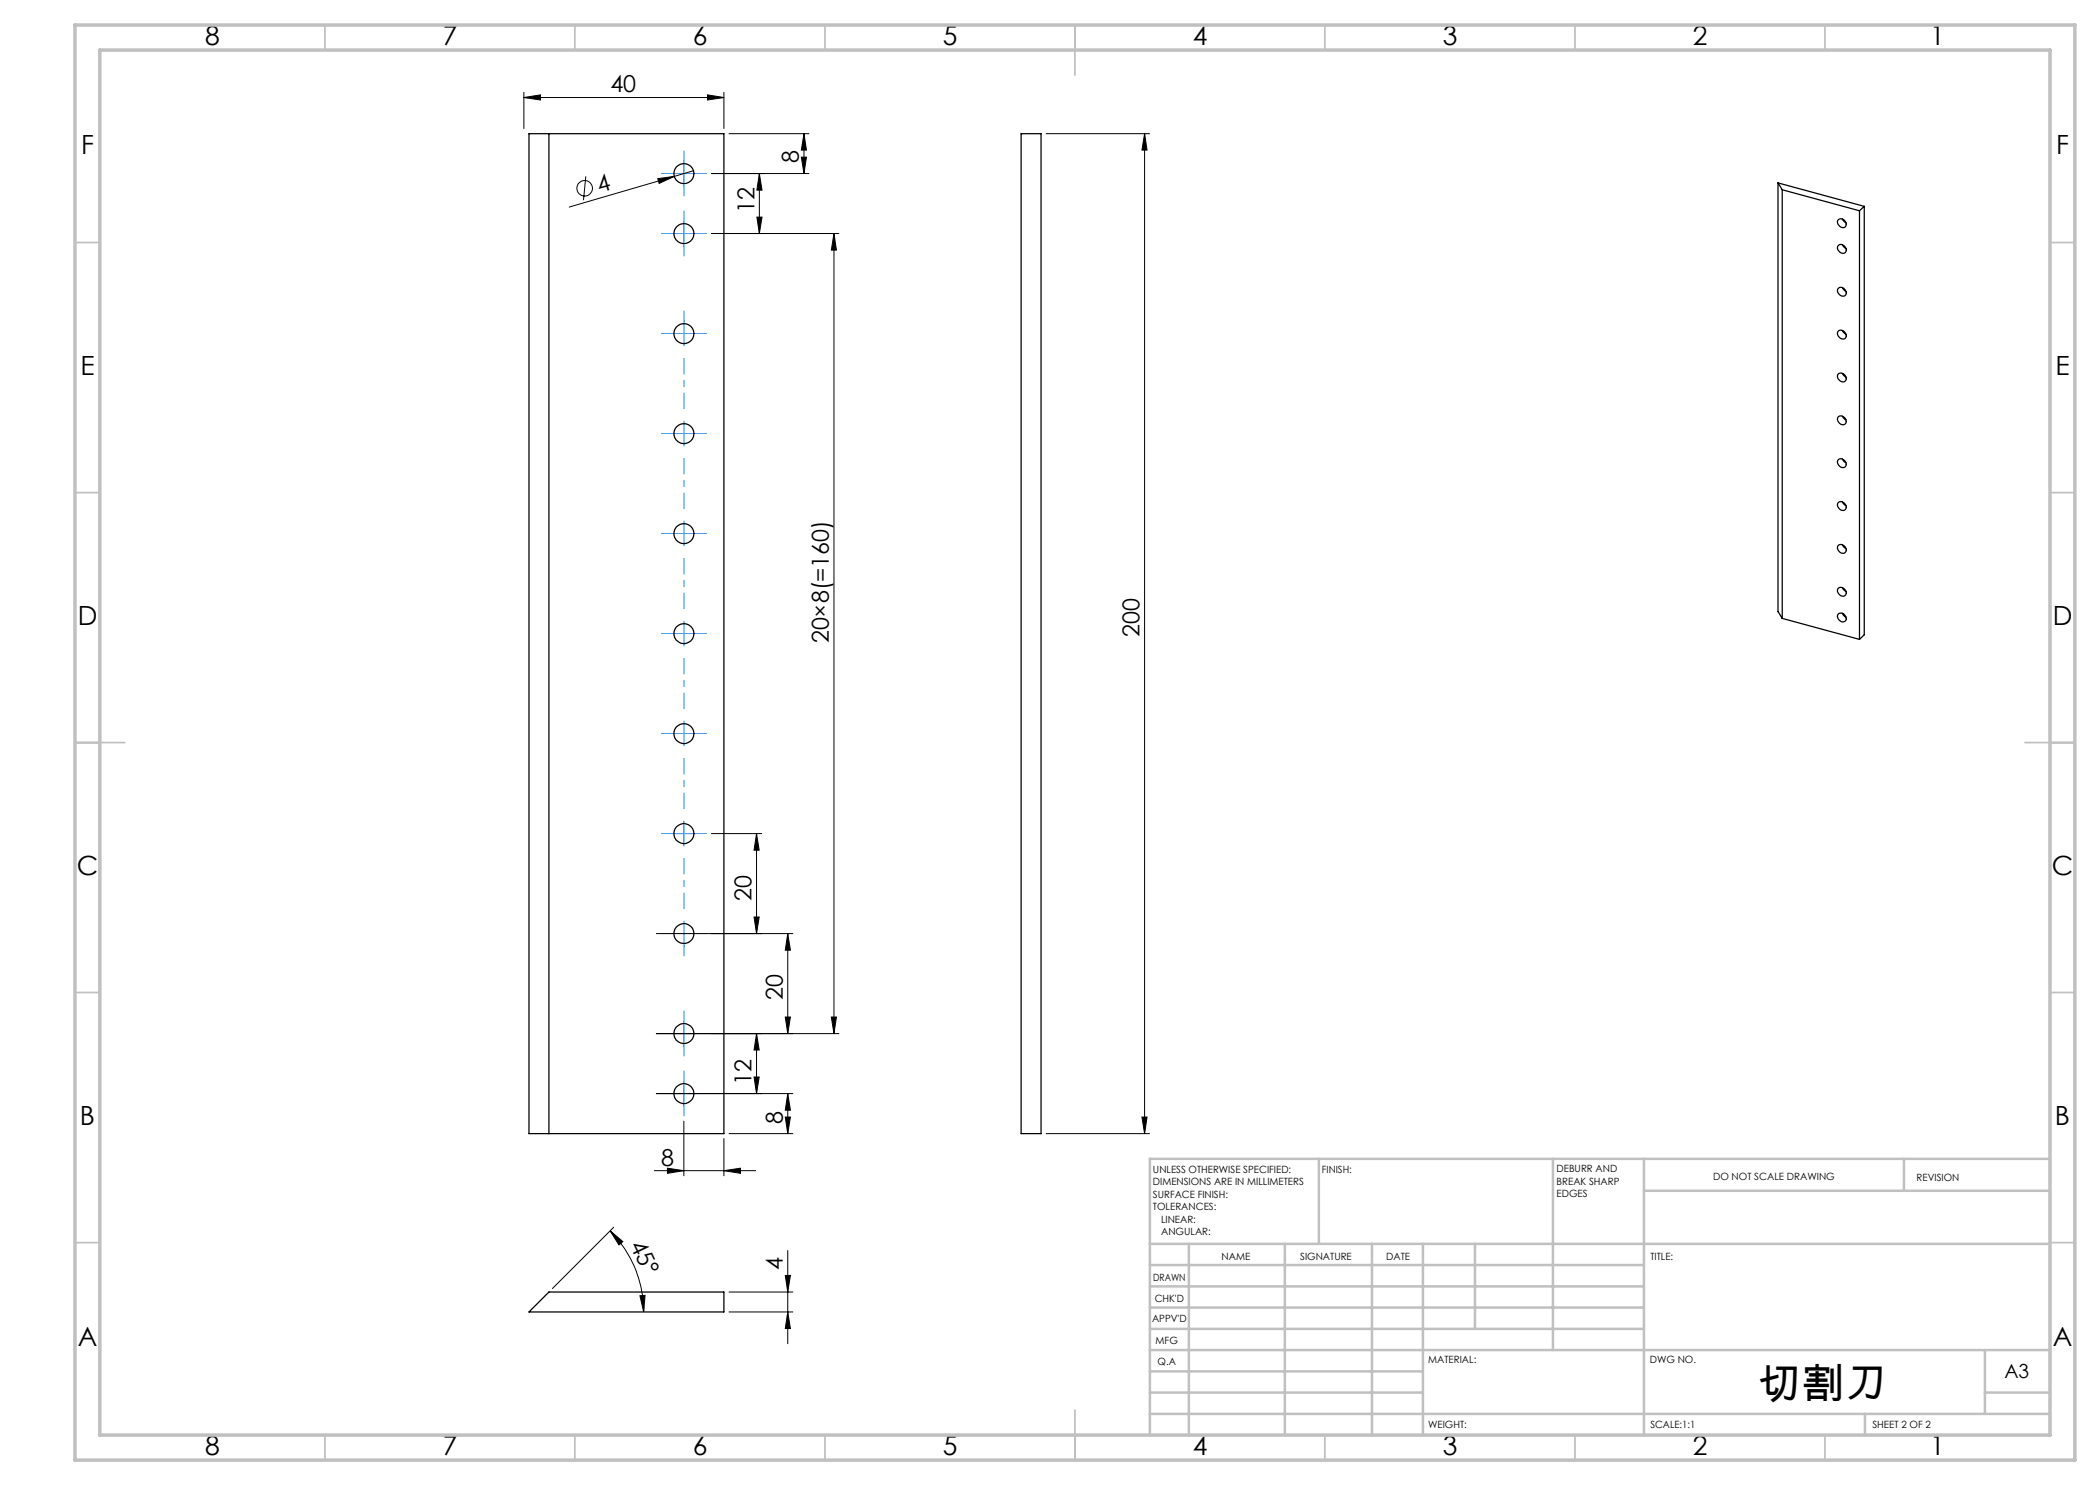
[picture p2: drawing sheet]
<svg xmlns="http://www.w3.org/2000/svg" width="420mm" height="297mm" viewBox="0 0 420 297" stroke-linecap="round" stroke-linejoin="round" font-family="sans-serif">
<g fill="none" stroke="#000" stroke-width=".2">
<path d="M104.8 19.5l3.3-.5v1zM104.8 18.5v7.2M104.8 19.5h40M141.5 19l3.3 .5-3.3 .5zM144.8 18.5v7.2M117.2 35.3l-.5 4.7M131.6 35.7l3.3-.4-3.1 1.4zM134.9 35.3l-21.1 6.1M138.7 34.1l-3.8 1.2M142.3 34.7h19.5M145.8 26.7h16M151.9 34.7v12"/>
<path d="M151.9 34.7l.5 3.3h-1zM160.3 31.4h1l-.5 3.3zM160.8 26.7v8M160.8 26.7l.5 3.3h-1zM209.2 26.7h20.7M228.9 26.7l.5 3.3h-1zM228.9 26.7v200M142.3 46.7h25.5M151.4 43.4h1l-.5 3.3zM166.8 46.7v160M166.8 46.7l.5 3.3h-1zM142.3 166.7h10"/>
<path d="M151.3 166.7v20M151.3 166.7l.5 3.3h-1zM131.3 186.7h27.3M150.8 183.4h1l-.5 3.3zM157.6 186.7v20M157.6 186.7l.5 3.3h-1zM131.3 218.7h27.3M150.8 215.4h1l-.5 3.3zM151.3 206.7v12M151.3 206.7l.5 3.3h-1zM157.1 203.4h1l-.5 3.3zM157.6 218.7v8"/>
<path d="M157.6 218.7l.5 3.3h-1zM166.3 203.4h1l-.5 3.3zM167.8 206.7h-36.5M130.9 234.1h20.2M133.5 233.6l3.3 .5-3.3 .6zM136.8 224.2v11M144.8 234.1l3.3-.5v1.1zM144.8 227.7v7.5M145.8 226.7h12.8M157.1 223.4h1l-.5 3.3zM209.2 226.7h20.7M228.4 223.4h1l-.5 3.3z"/>
<path d="M122 246.2l2.6 2.1-.8 .7zM122 246.2a22.8 22.8 0 0 1 6.7 16.2M122.7 245.5l-12.2 12.2M128 259.1h1l-.3 3.3zM145.8 258.4h12.8M157.1 255.1h1l-.5 3.3zM157.6 250.1v18.6M145.8 262.4h12.8M157.6 262.4l.5 3.3h-1z"/>
<circle cx="116.9" cy="37.6" r="1.55"/>
</g>
<g fill="none" stroke="#0080ff" stroke-width=".2" stroke-dasharray="15.2 1.3 1.3 1.3">
<path d="M134.3 34.7h-2M136.8 32.2v-2M136.8 37.2v2M139.3 34.7h2M134.3 46.7h-2M136.8 44.2v-2M136.8 49.2v2M139.3 46.7h2M134.3 66.7h-2M136.8 66.7v-2.5M136.8 66.7h-2.5M136.8 66.7v2.5"/>
<path d="M136.8 66.7h2.5M136.8 64.2v-2M139.3 66.7h2M134.3 86.7h-2M136.8 86.7v-2.5M136.8 86.7h-2.5M136.8 86.7v2.5M136.8 86.7h2.5M139.3 86.7h2M134.3 106.7h-2M136.8 106.7v-2.5M136.8 106.7h-2.5"/>
<path d="M136.8 106.7v2.5M136.8 106.7h2.5M139.3 106.7h2M134.3 126.7h-2M136.8 126.7v-2.5M136.8 126.7h-2.5M136.8 126.7v2.5M136.8 126.7h2.5M139.3 126.7h2M134.3 146.7h-2M136.8 146.7v-2.5M136.8 146.7h-2.5"/>
<path d="M136.8 146.7v2.5M136.8 146.7h2.5M139.3 146.7h2M134.3 166.7h-2M139.3 166.7h2M134.3 186.7h-2M136.8 186.7v-2.5M136.8 186.7h-2.5M136.8 186.7v2.5M136.8 186.7h2.5M136.8 189.2v2M139.3 186.7h2"/>
<path d="M134.3 206.7h-2M134.3 218.7h-2M136.8 204.2v-2M136.8 209.2v2M136.8 216.2v-2M139.3 206.7h2M139.3 218.7h2M136.8 221.2v2"/>
</g>
<path d="M136.8 81.7v-10M136.8 101.7v-10M136.8 121.7v-10M136.8 141.7v-10M136.8 161.7v-10M136.8 181.7v-10" fill="none" stroke="#0080ff" stroke-width=".2" stroke-dasharray="15.2 1.3 1.3 1.3" stroke-dashoffset="12.1"/>
<path d="M134.3 34.7h5M136.8 32.2v5M134.3 46.7h5M136.8 44.2v5M134.3 166.7h5M136.8 164.2v5M134.3 206.7h5M134.3 218.7h5M136.8 204.2v5M136.8 216.2v5" fill="none" stroke="#0080ff" stroke-width=".2"/>
<g fill="none" stroke="#c0c0c0" stroke-width=".35">
<path d="M65 5v5M115 5v5M165 5v5M215 5v10M265 5v5M315 5v5M365 5v5M15 48.5h5M410 48.5h5M15 98.5h5M410 98.5h5M15 148.5h10"/>
<path d="M405 148.5h10M15 198.5h5M410 198.5h5M15 248.5h5M410 248.5h5M65 287v5M115 287v5M165 287v5M215 282v10M265 287v5M315 287v5M365 287v5"/>
</g>
<g fill="none" stroke="#c0c0c0" stroke-width=".5">
<path d="M263.8 231.8v17M310.6 231.8v38.2M328.8 231.8v55.2M328.8 238.2h81.2M380.8 231.8v6.4M410 231.8h-180v55.2M230 248.8h180M230 257.3h98.8M230 253h98.8M237.8 248.8v38.2M257 248.8v38.2M274.4 248.8v38.2"/>
<path d="M284.6 248.8v38.2M295 248.8v17M230 265.8h98.8M230 261.5h98.8M230 278.5h54.6M230 274.3h54.6M230 270h180M397 278.5h13M397 270v12.8M230 282.8h180M373 282.8v4.2"/>
</g>
<path d="M15 5h400v287h-400zM20 10h390v277h-390z" fill="none" stroke="#c0c0c0" stroke-width=".7"/>
<g fill="#000">
<path d="M131.6 35.7l3.3-.4-3.1 1.4z"/>
<path d="M104.8 19.5l3.3-.5v1zM141.5 19l3.3 .5-3.3 .5z"/>
<path d="M151.4 43.4h1l-.5 3.3zM151.9 34.7l.5 3.3h-1zM160.3 31.4h1l-.5 3.3zM160.8 26.7l.5 3.3h-1zM166.3 203.4h1l-.5 3.3zM166.8 46.7l.5 3.3h-1zM228.4 223.4h1l-.5 3.3zM228.9 26.7l.5 3.3h-1zM157.6 262.4l.5 3.3h-1zM157.1 255.1h1l-.5 3.3z"/>
<path d="M150.8 183.4h1l-.5 3.3zM151.3 166.7l.5 3.3h-1z"/>
<path d="M157.6 218.7l.5 3.3h-1zM157.1 223.4h1l-.5 3.3zM151.3 206.7l.5 3.3h-1zM150.8 215.4h1l-.5 3.3zM157.6 186.7l.5 3.3h-1zM157.1 203.4h1l-.5 3.3z"/>
<path d="M133.5 233.6l3.3 .5-3.3 .6zM144.8 234.1l3.3-.5v1.1z"/>
<path d="M128 259.1h1l-.3 3.3zM122 246.2l2.6 2.1-.8 .7z"/>
</g>
<g fill="none" stroke="#000" stroke-width=".25">
<path d="M105.8 26.7h39v200h-39zM109.8 26.7v200M204.2 26.7h4v200h-4zM355.6 36.6l.8 1.4M355.6 36.6l17.3 4.7M355.6 36.6v85.7l.8 1.4M356.4 38l15.5 4.2M356.4 38v85.7M367.6 49.2a.99 .99 0 0 1 1.3 0 .99 .99 0 0 1 .1 1.4 1.12 1.12 0 0 1-1.4-1.4zM367.6 44.1a.99 .99 0 0 1 1.3 0 .99 .99 0 0 1 .1 1.3 1.12 1.12 0 0 1-1.4-1.3zM367.6 57.8a.99 .99 0 0 1 1.3 0 .99 .99 0 0 1 .1 1.4 1.12 1.12 0 0 1-1.4-1.4zM368.5 43.8l.7 .8"/>
<path d="M368.5 49l.7 .7M368.5 57.5l.7 .8M371.9 42.2v85.7M372.9 41.3l-1 .9M372.9 41.3v85.7l-1 .9M367.7 66.2a1.03 1.03 0 0 1 1.3 .2 1.03 1.03 0 0 1 0 1.3 1.07 1.07 0 0 1-1.2-.3 1.07 1.07 0 0 1-.1-1.2zM367.7 74.8a1.01 1.01 0 0 1 1.2 .2 1.01 1.01 0 0 1 .1 1.3 1.04 1.04 0 0 1-1.2-.3 1.04 1.04 0 0 1-.1-1.2zM368.5 66.1l.7 .7M368.5 74.7l.7 .7M367.7 83.3a1.01 1.01 0 0 1 1.2 .3 1.01 1.01 0 0 1 .1 1.2 1.04 1.04 0 0 1-1.2-.3 1.04 1.04 0 0 1-.1-1.2zM367.7 91.9a1.01 1.01 0 0 1 1.2 .2 1.01 1.01 0 0 1 .1 1.3 1.04 1.04 0 0 1-1.2-.3 1.04 1.04 0 0 1-.1-1.2zM368.5 83.3l.7 .7"/>
<path d="M368.5 91.8l.7 .7M367.7 117.6a1.01 1.01 0 0 1 1.2 .3 1.01 1.01 0 0 1 .1 1.2 1.04 1.04 0 0 1-1.2-.3 1.04 1.04 0 0 1-.1-1.2zM367.7 109a1.01 1.01 0 0 1 1.2 .3 1.01 1.01 0 0 1 .1 1.3 1.04 1.04 0 0 1-1.2-.3 1.04 1.04 0 0 1-.1-1.3zM367.7 100.5a1.01 1.01 0 0 1 1.2 .2 1.01 1.01 0 0 1 .1 1.3 1.04 1.04 0 0 1-1.2-.3 1.04 1.04 0 0 1-.1-1.2zM368.5 100.4l.7 .7M368.5 109l.7 .7M368.5 117.5l.7 .7M356.4 123.7l15.5 4.2M367.7 122.8a1.01 1.01 0 0 1 1.2 .2 1.01 1.01 0 0 1 .1 1.3 1.04 1.04 0 0 1-1.2-.3 1.04 1.04 0 0 1-.1-1.2zM368.5 122.7l.3 .5 .4 .2M105.8 262.4l4-4h35v4z"/>
<circle cx="136.8" cy="34.7" r="2"/>
<circle cx="136.8" cy="46.7" r="2"/>
<circle cx="136.8" cy="66.7" r="2"/>
<circle cx="136.8" cy="86.7" r="2"/>
<circle cx="136.8" cy="106.7" r="2"/>
<circle cx="136.8" cy="126.7" r="1.99"/>
<circle cx="136.8" cy="146.7" r="1.99"/>
<circle cx="136.8" cy="166.7" r="1.99"/>
<circle cx="136.8" cy="186.7" r="1.99"/>
<circle cx="136.8" cy="206.7" r="2"/>
<circle cx="136.8" cy="218.7" r="1.99"/>
</g>
<text font-size="8.5" x="351.7" y="279.7">切割刀</text>
<g font-size="5.3">
<text x="41" y="9">8</text>
<text x="88.5" y="9">7</text>
<text x="138.5" y="9">6</text>
<text x="188.5" y="9">5</text>
<text x="238.5" y="9">4</text>
<text x="288.5" y="9">3</text>
<text x="338.5" y="9">2</text>
<text x="386" y="9">1</text>
<text x="16.2" y="30.8">F</text>
<text x="411.2" y="30.8">F</text>
<text x="16.1" y="75">E</text>
<text x="411.1" y="75">E</text>
<text x="15.5" y="125">D</text>
<text x="410.5" y="125">D</text>
<text x="15.4" y="175">C</text>
<text x="410.4" y="175">C</text>
<text x="16" y="225">B</text>
<text x="411" y="225">B</text>
<text x="15.5" y="269.3">A</text>
<text x="410.5" y="269.3">A</text>
<text x="41" y="291">8</text>
<text x="88.5" y="291">7</text>
<text x="138.5" y="291">6</text>
<text x="188.5" y="291">5</text>
<text x="238.5" y="291">4</text>
<text x="288.5" y="291">3</text>
<text x="338.5" y="291">2</text>
<text x="386" y="291">1</text>
</g>
<g font-size="4.7">
<text x="122.1" y="18.5">40</text>
<text x="159.8" y="32.7" transform="rotate(-90 159.8 32.7)">8</text>
<text x="119.9" y="38.6" transform="rotate(-16 119.9 38.6)">4</text>
<text x="150.9" y="42.6" transform="rotate(-90 150.9 42.6)">12</text>
<text x="165.8" y="128.7" transform="rotate(-90 165.8 128.7)">20×8(=160)</text>
<text x="227.9" y="127.3" transform="rotate(-90 227.9 127.3)">200</text>
<text x="150.3" y="180.2" transform="rotate(-90 150.3 180.2)">20</text>
<text x="156.6" y="200" transform="rotate(-90 156.6 200)">20</text>
<text x="150.3" y="216.9" transform="rotate(-90 150.3 216.9)">12</text>
<text x="156.6" y="224.8" transform="rotate(-90 156.6 224.8)">8</text>
<text x="132.2" y="233.1">8</text>
<text x="125.9" y="248.9" transform="rotate(65 125.9 248.9)">45°</text>
<text x="156.6" y="254" transform="rotate(-90 156.6 254)">4</text>
</g>
<text font-size="3.9" x="400.9" y="275.5">A3</text>
<g font-size="2">
<text x="230.6" y="234.6">UNLESS OTHERWISE SPECIFIED:</text>
<text x="230.6" y="237.1">DIMENSIONS ARE IN MILLIMETERS</text>
<text x="230.6" y="239.6">SURFACE FINISH:</text>
<text x="264.4" y="234.6">FINISH:</text>
<text x="311.3" y="234.5">DEBURR AND</text>
<text x="311.3" y="237">BREAK SHARP</text>
<text x="311.3" y="239.5">EDGES</text>
<text x="342.6" y="236">DO NOT SCALE DRAWING</text>
<text x="383.3" y="236.2">REVISION</text>
<text x="230.6" y="242.1">TOLERANCES:</text>
<text x="232.2" y="244.6">LINEAR:</text>
<text x="232.2" y="247.1">ANGULAR:</text>
<text x="244.3" y="252">NAME</text>
<text x="260" y="251.9">SIGNATURE</text>
<text x="277.2" y="251.9">DATE</text>
<text x="330.1" y="251.9">TITLE:</text>
<text x="230.6" y="256.1">DRAWN</text>
<text x="230.9" y="260.3">CHK'D</text>
<text x="230.4" y="264.4">APPV'D</text>
<text x="231.1" y="268.8">MFG</text>
<text x="231.5" y="273">Q.A</text>
<text x="285.6" y="272.5">MATERIAL:</text>
<text x="330" y="272.5">DWG NO.</text>
<text x="285.6" y="285.5">WEIGHT:</text>
<text x="330.1" y="285.6">SCALE:1:1</text>
<text x="374.5" y="285.6">SHEET 2 OF 2</text>
</g>
</svg>
